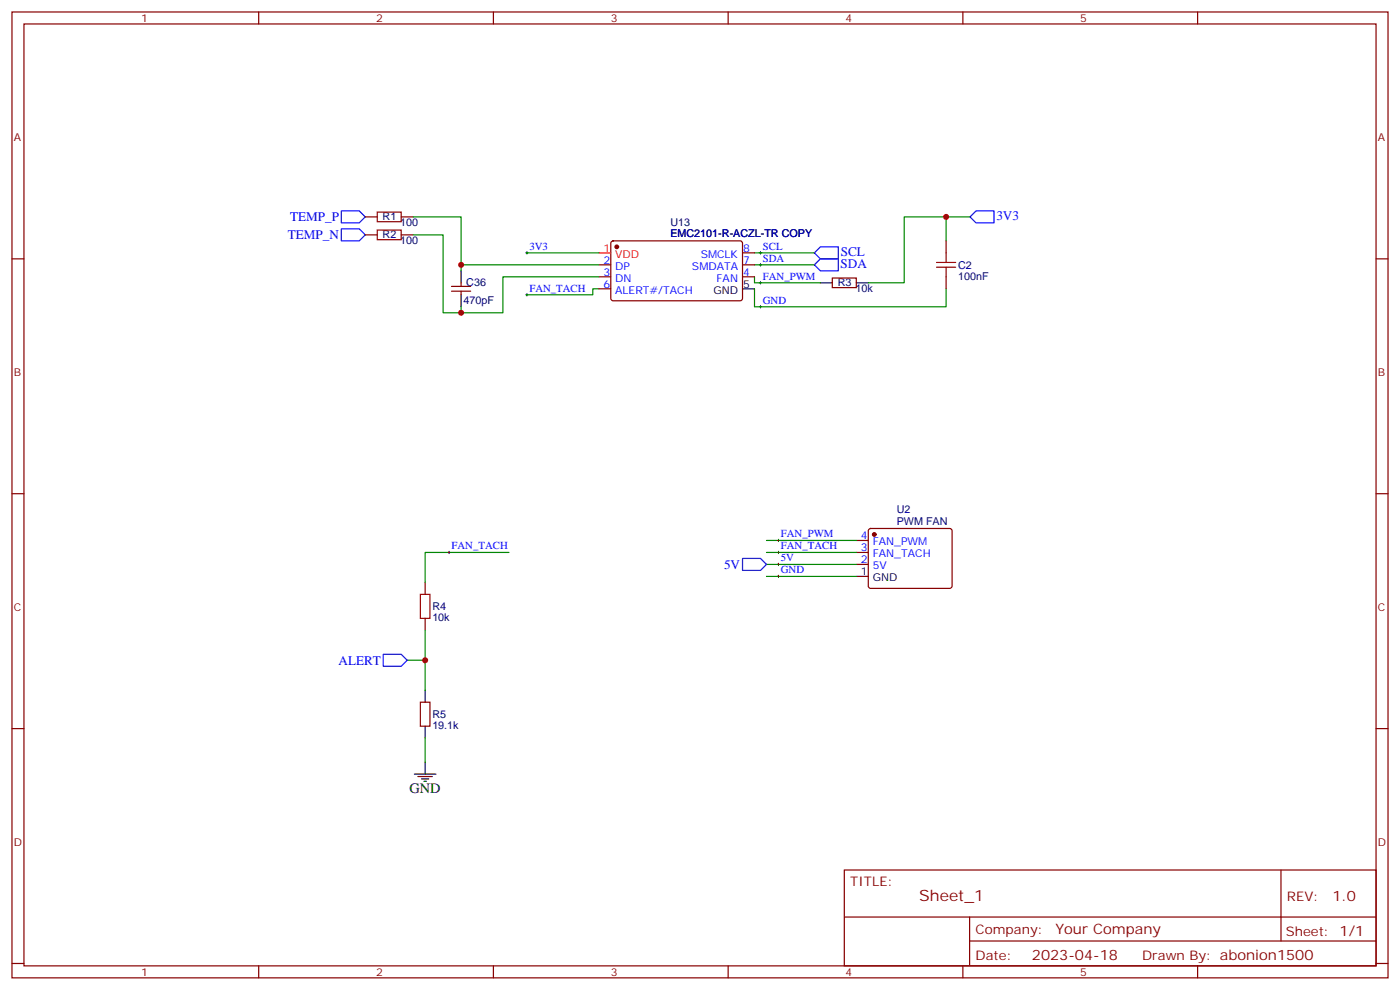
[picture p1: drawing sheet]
<svg xmlns="http://www.w3.org/2000/svg" width="412mm" height="292mm" viewBox="0 0 412 292" stroke-linecap="round" stroke-linejoin="round" font-family="sans-serif">
<g fill="none" stroke="#870000" stroke-width=".35">
<path d="M3.5 3.5h405.4v284.4h-405.4zM7.1 7.1h398.2v277.2h-398.2zM76.2 3.5v3.6M145.3 3.5v3.6M214.5 3.5v3.6M283.6 3.5v3.6M352.8 3.5v3.6M3.5 76.2h3.6M107.6 69.1h3.5M107.6 63.9h3.5M118.2 69.1h3.5M118.2 63.9h3.5"/>
<path d="M176.4 78h3.5M180.2 71.1l.4-.2 37.7 .1 .4 .6v16.5l-.7 .4h-37.7l-.4-.7v-16.2zM218.7 78h3.5M218.7 74.4h3.5M278.7 70.9v3.5M405.3 76.2h3.6M133 84.3h5.6M133 85.7h5.6M135.8 83.3v1M135.8 85.7v1.1M176.4 81.5h3.5M176.4 85h3.5"/>
<path d="M218.7 81.5h3.5M245.2 81.8h7v2.9h-7zM278.7 81.5v3.5M3.5 145.3h3.6M252.2 159.1h3.6M256 155.8l.5-.2h23.3l.5 .2 .2 .5-.1 16.5-.6 .4-23.6-.1-.4-.6v-16.2zM405.3 145.3h3.6M125.2 171.4v3.6M252.2 162.6h3.6M252.2 166.2h3.6M125.2 182v3.6M3.5 214.5h3.6"/>
<path d="M123.8 206.7h2.8v7.1h-2.8zM405.3 214.5h3.6M248.7 256.1h156.6v28.2h-156.6zM377.3 256.1v20.9M248.7 270h156.5M285.6 277h119.6M285.6 270v14.1M3.5 283.6h3.6M76.2 284.3v3.6M145.3 284.3v3.6M214.5 284.3v3.6M283.6 284.3v3.6"/>
<path d="M352.8 284.3v3.6M405.3 283.6h3.6"/>
</g>
<g fill="#870000" stroke="#870000" stroke-width=".35">
<circle cx="257.5" cy="157.3" r=".53"/>
<circle cx="181.7" cy="72.7" r=".53"/>
</g>
<g fill="none" stroke="#000" stroke-width=".35">
<path d="M135.8 79.7v3.6M135.8 86.8v3.5M218.7 85h3.5M241.7 83.3h3.5M252.2 83.3h3.6M252.2 169.7h3.6M125.2 203.2v3.5M125.2 213.8v3.5M122.1 227.9h6.3M123.1 228.6h4.3M124.2 229.3h2.1M124.9 230h.7"/>
<path d="M125.2 224.4v3.5"/>
</g>
<g fill="none" stroke="#008700" stroke-width=".35">
<path d="M121.7 69.1h8.8v23h5.3M121.7 63.9h14.1v14.1M155.2 74.4h21.2M176.4 78h-40.6v1.7M222.2 74.4h17.7M222.2 78h17.7M278.7 63.9v7M285.8 63.9h-19.5v19.4h-10.5M176.4 85h-1.8v1.8h-19.4M176.4 81.5h-28.2v10.6h-12.4v-1.8M222.2 85v5.3h56.5v-5.3M222.2 81.5v1.8h19.5"/>
<path d="M225.8 159.1h26.4M149.9 162.6h-24.7v8.8M225.8 162.6h26.4M225.8 166.2h26.4M225.8 169.7h26.4M119.9 194.4h5.3M125.2 185.6v17.6M125.2 217.3v7.1"/>
</g>
<g fill="none" stroke="#000" stroke-width=".29">
<path d="M154.9 74.4h.7M155.2 74.1v.7M223.7 74.4h.7M223.7 78h.7M224 74.1v.7M224 77.6v.7M154.9 86.8h.7M155.2 86.4v.7M223.7 90.3h.7M223.7 83.3h.7M224 82.9v.7M224 90v.7"/>
<path d="M229 159.1h.7M229.3 158.8v.7M131.9 162.6h.7M132.3 162.3v.7M229 162.6h.7M229 166.2h.7M229 169.7h.7M229.3 162.3v.7M229.3 165.8v.7M229.3 169.3v.7"/>
</g>
<path d="M100.5 67.4h5.3l1.8 1.7-1.8 1.8h-5.3zM100.5 62.1h5.3l1.8 1.8-1.8 1.7h-5.3zM239.9 78l1.8-1.8h5.2v3.5h-5.2zM241.7 72.7h5.2v3.5h-5.2l-1.8-1.8zM285.8 63.9l1.7-1.8h5.3v3.5h-5.3zM218.7 164.4h5.3l1.8 1.8-1.8 1.7h-5.3zM112.9 192.6h5.3l1.7 1.8-1.7 1.7h-5.3z" fill="none" stroke="#00f" stroke-width=".35"/>
<path d="M111.1 67.7h7.1v2.9h-7.1zM111.1 62.4h7.1v2.9h-7.1zM275.9 77.3h5.6M275.9 78.7h5.6M278.7 74.4v2.9M278.7 78.7v2.8M123.8 175h2.8v7h-2.8z" fill="none" stroke="#a10000" stroke-width=".35"/>
<path d="M176.4 74.4h3.5" fill="none" stroke="#f00" stroke-width=".35"/>
<g fill="#c00">
<circle cx="125.2" cy="194.4" r=".88"/>
<circle cx="278.7" cy="63.9" r=".88"/>
<circle cx="135.8" cy="92.1" r=".88"/>
<circle cx="135.8" cy="78" r=".88"/>
</g>
<text font-size="4.6" fill="#800" x="270.8" y="265.1">Sheet_1</text>
<text font-size="4.2" x="120.6" y="233.5">GND</text>
<g font-size="4.2" fill="#800">
<text x="392.5" y="265.4">1.0</text>
<text x="310.9" y="274.9">Your Company</text>
<text x="304" y="282.7">2023-04-18</text>
</g>
<g font-size="3.9" fill="#00f">
<text x="85.4" y="65.2">TEMP_P</text>
<text x="293.5" y="64.9">3V3</text>
<text x="84.8" y="70.5">TEMP_N</text>
<text x="247.6" y="75.5">SCL</text>
<text x="247.6" y="79">SDA</text>
<text x="213.3" y="167.5">5V</text>
<text x="99.7" y="195.7">ALERT</text>
</g>
<g font-size="3.9" fill="#800">
<text x="250.5" y="260.7">TITLE:</text>
<text x="379.1" y="265.4">REV:</text>
<text x="287.4" y="274.9">Company:</text>
<text x="378.7" y="275.5">Sheet: 1/1</text>
<text x="287.4" y="282.6">Date:</text>
<text x="336.4" y="282.7">Drawn By: abonion1500</text>
</g>
<g font-size="3.2" fill="#800">
<text x="41.6" y="6.5">1</text>
<text x="110.8" y="6.5">2</text>
<text x="179.9" y="6.5">3</text>
<text x="249.1" y="6.5">4</text>
<text x="318.2" y="6.5">5</text>
<text x="4.1" y="41.6">A</text>
<text x="405.9" y="41.6">A</text>
<text x="4.1" y="110.8">B</text>
<text x="405.9" y="110.8">B</text>
<text x="4.1" y="179.9">C</text>
<text x="405.9" y="179.9">C</text>
<text x="4.1" y="249.1">D</text>
<text x="405.9" y="249.1">D</text>
<text x="41.6" y="287.3">1</text>
<text x="110.8" y="287.3">2</text>
<text x="179.9" y="287.3">3</text>
<text x="249.1" y="287.3">4</text>
<text x="318.2" y="287.3">5</text>
</g>
<g font-size="3.2" fill="#000080">
<text x="112.7" y="64.9">R1</text>
<text x="112.7" y="70.2">R2</text>
<text x="117.8" y="71.9">100</text>
<text x="117.8" y="66.6">100</text>
<text x="197.5" y="69.8">EMC2101-R-ACZL-TR COPY</text>
<text x="197.5" y="66.5">U13</text>
<text x="282.2" y="82.4">100nF</text>
<text x="282.2" y="79.1">C2</text>
<text x="136.5" y="89.6">470pF</text>
<text x="137.4" y="84.3">C36</text>
<text x="246.8" y="84.3">R3</text>
<text x="252" y="86.1">10k</text>
<text x="264.1" y="154.5">PWM FAN</text>
<text x="264.1" y="151.1">U2</text>
<text x="127.4" y="179.6">R4</text>
<text x="127.4" y="182.9">10k</text>
<text x="127.4" y="214.7">19.1k</text>
<text x="127.4" y="211.4">R5</text>
</g>
<g font-size="3.2" fill="#00f">
<text x="155.9" y="73.6">3V3</text>
<text x="177.7" y="77.6">2</text>
<text x="206.4" y="75.8">SMCLK</text>
<text x="218.9" y="77.6">7</text>
<text x="218.9" y="74.1">8</text>
<text x="224.7" y="77.1">SDA</text>
<text x="224.7" y="73.6">SCL</text>
<text x="177.7" y="81.1">3</text>
<text x="181.2" y="79.4">DP</text>
<text x="181.2" y="82.9">DN</text>
<text x="203.8" y="79.4">SMDATA</text>
<text x="211" y="82.9">FAN</text>
<text x="218.9" y="81.1">4</text>
<text x="224.7" y="82.4">FAN_PWM</text>
<text x="155.9" y="85.9">FAN_TACH</text>
<text x="177.7" y="84.7">6</text>
<text x="181.2" y="86.4">ALERT#/TACH</text>
<text x="224.7" y="89.4">GND</text>
<text x="133" y="161.7">FAN_TACH</text>
<text x="230" y="161.7">FAN_TACH</text>
<text x="230" y="158.2">FAN_PWM</text>
<text x="253.6" y="158.8">4</text>
<text x="257.1" y="160.5">FAN_PWM</text>
<text x="230" y="165.3">5V</text>
<text x="253.6" y="162.3">3</text>
<text x="253.6" y="165.8">2</text>
<text x="257.1" y="164">FAN_TACH</text>
<text x="257.1" y="167.6">5V</text>
<text x="230" y="168.8">GND</text>
</g>
<g font-size="3.2" fill="#f00">
<text x="177.7" y="74.1">1</text>
<text x="181.2" y="75.8">VDD</text>
</g>
<g font-size="3.2">
<text x="210.1" y="86.4">GND</text>
<text x="218.9" y="84.7">5</text>
<text x="253.6" y="169.3">1</text>
<text x="257.1" y="171.1">GND</text>
</g>
</svg>
